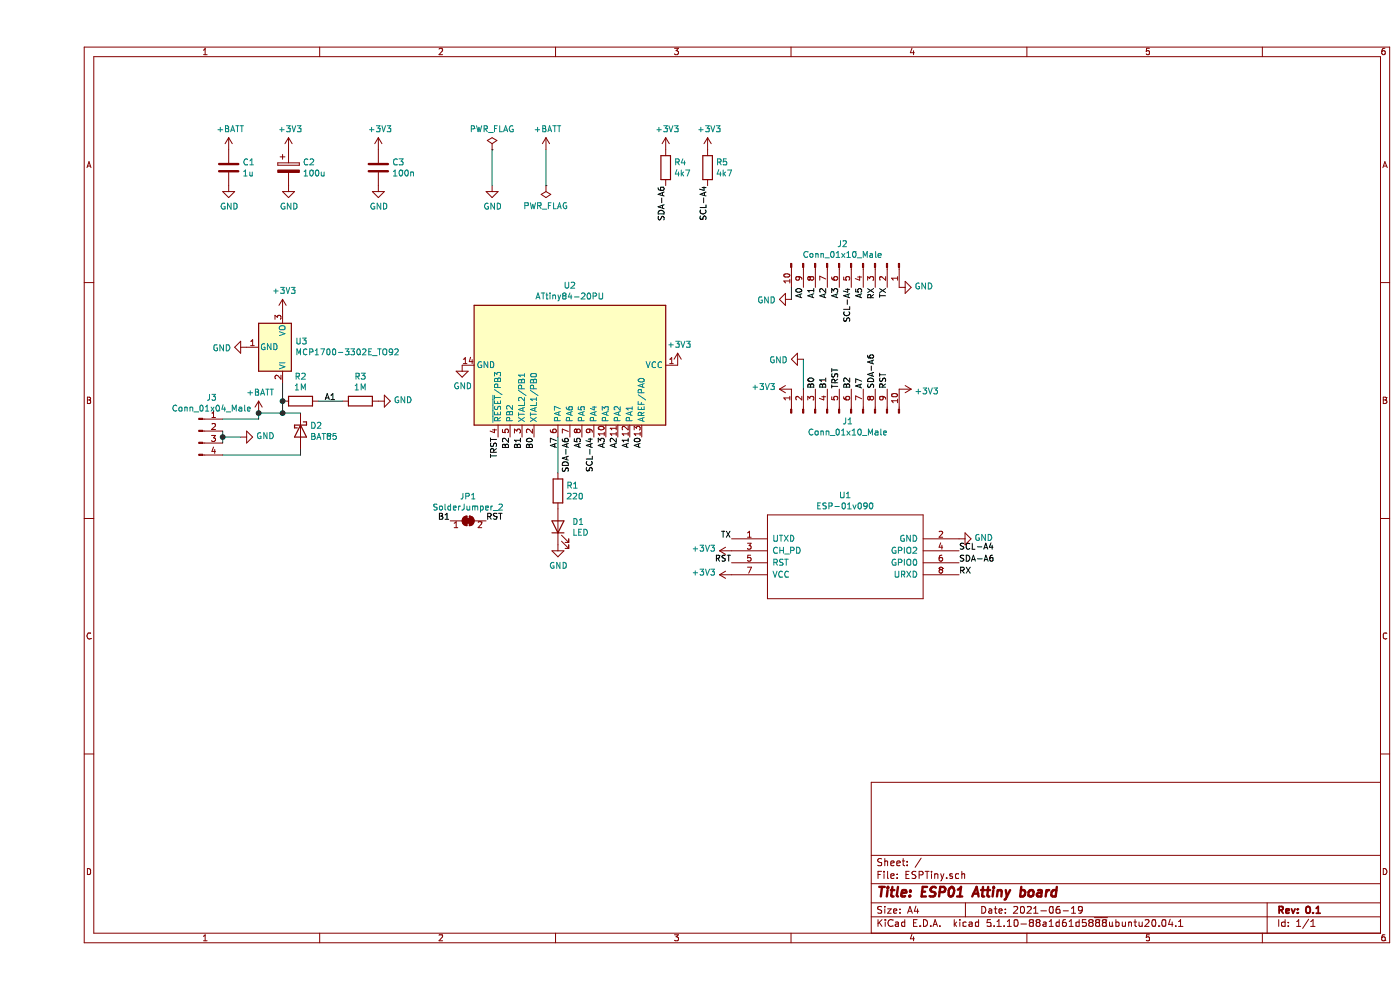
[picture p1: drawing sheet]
EESchema Schematic File Version 4
EELAYER 30 0
EELAYER END
$Descr A4 11693 8268
encoding utf-8
Sheet 1 1
Title "ESP01 Attiny board"
Date "2021-06-19"
Rev "0.1"
Comp ""
Comment1 ""
Comment2 ""
Comment3 ""
Comment4 ""
$EndDescr
$Comp
L ESP8266:ESP-01v090 U1
U 1 1
P 6750 4650
F 0 "U1" H 6750 5165 50  0000 C CNN
F 1 "ESP-01v090" H 6750 5074 50  0000 C CNN
F 2 "ESP8266:ESP-01" H 6750 4650 50  0001 C CNN
F 3 "http://l0l.org.uk/2014/12/esp8266-modules-hardware-guide-gotta-catch-em-all/" H 6750 4650 50  0001 C CNN
	1    6750 4650
	1    0    0    -1  
$EndComp
$Comp
L power:GND #PWR02
U 1 1
P 7700 4500
F 0 "#PWR02" H 7700 4250 50  0001 C CNN
F 1 "GND" V 7705 4372 50  0000 R CNN
F 2 "" H 7700 4500 50  0001 C CNN
F 3 "" H 7700 4500 50  0001 C CNN
	1    7700 4500
	0    -1   -1   0   
$EndComp
$Comp
L Connector:Conn_01x10_Male J1
U 1 1
P 6700 3450
F 0 "J1" V 6627 3378 50  0000 C CNN
F 1 "Conn_01x10_Male" V 6536 3378 50  0000 C CNN
F 2 "Connector_PinHeader_2.54mm:PinHeader_1x10_P2.54mm_Vertical" H 6700 3450 50  0001 C CNN
F 3 "~" H 6700 3450 50  0001 C CNN
	1    6700 3450
	0    -1   -1   0   
$EndComp
$Comp
L MCU_Microchip_ATtiny:ATtiny84-20PU U2
U 1 1
P 4450 3050
F 0 "U2" V 3783 3050 50  0000 C CNN
F 1 "ATtiny84-20PU" V 3874 3050 50  0000 C CNN
F 2 "Package_DIP:DIP-14_W7.62mm" H 4450 3050 50  0001 C CIN
F 3 "http://ww1.microchip.com/downloads/en/DeviceDoc/doc8006.pdf" H 4450 3050 50  0001 C CNN
	1    4450 3050
	0    1    1    0   
$EndComp
$Comp
L Diode:BAT85 D2
U 1 1
P 2200 3600
F 0 "D2" V 2154 3680 50  0000 L CNN
F 1 "BAT85" V 2245 3680 50  0000 L CNN
F 2 "Diode_THT:D_DO-35_SOD27_P2.54mm_Vertical_AnodeUp" H 2200 3425 50  0001 C CNN
F 3 "https://assets.nexperia.com/documents/data-sheet/BAT85.pdf" H 2200 3600 50  0001 C CNN
	1    2200 3600
	0    1    1    0   
$EndComp
$Comp
L Device:C C3
U 1 1
P 2850 1400
F 0 "C3" H 2965 1446 50  0000 L CNN
F 1 "100n" H 2965 1355 50  0000 L CNN
F 2 "Capacitor_THT:C_Disc_D3.8mm_W2.6mm_P2.50mm" H 2888 1250 50  0001 C CNN
F 3 "~" H 2850 1400 50  0001 C CNN
	1    2850 1400
	1    0    0    -1  
$EndComp
$Comp
L Device:CP C2
U 1 1
P 2100 1400
F 0 "C2" H 2218 1446 50  0000 L CNN
F 1 "100u" H 2218 1355 50  0000 L CNN
F 2 "Capacitor_THT:CP_Radial_Tantal_D4.5mm_P2.50mm" H 2138 1250 50  0001 C CNN
F 3 "~" H 2100 1400 50  0001 C CNN
	1    2100 1400
	1    0    0    -1  
$EndComp
$Comp
L Device:LED D1
U 1 1
P 4350 4400
F 0 "D1" V 4389 4282 50  0000 R CNN
F 1 "LED" V 4298 4282 50  0000 R CNN
F 2 "LED_THT:LED_D3.0mm" H 4350 4400 50  0001 C CNN
F 3 "~" H 4350 4400 50  0001 C CNN
	1    4350 4400
	0    -1   -1   0   
$EndComp
$Comp
L Device:R R1
U 1 1
P 4350 4100
F 0 "R1" H 4420 4146 50  0000 L CNN
F 1 "220" H 4420 4055 50  0000 L CNN
F 2 "Resistor_THT:R_Axial_DIN0207_L6.3mm_D2.5mm_P2.54mm_Vertical" V 4280 4100 50  0001 C CNN
F 3 "~" H 4350 4100 50  0001 C CNN
	1    4350 4100
	1    0    0    -1  
$EndComp
$Comp
L Connector:Conn_01x10_Male J2
U 1 1
P 6800 2200
F 0 "J2" V 6635 2128 50  0000 C CNN
F 1 "Conn_01x10_Male" V 6726 2128 50  0000 C CNN
F 2 "Connector_PinHeader_2.54mm:PinHeader_1x10_P2.54mm_Vertical" H 6800 2200 50  0001 C CNN
F 3 "~" H 6800 2200 50  0001 C CNN
	1    6800 2200
	0    1    1    0   
$EndComp
$Comp
L Regulator_Linear:MCP1700-3302E_TO92 U3
U 1 1
P 2050 2900
F 0 "U3" V 2096 2795 50  0000 R CNN
F 1 "MCP1700-3302E_TO92" V 2005 2795 50  0000 R CNN
F 2 "Package_TO_SOT_THT:TO-92_Inline" H 2050 2700 50  0001 C CIN
F 3 "http://ww1.microchip.com/downloads/en/DeviceDoc/20001826D.pdf" H 2050 2900 50  0001 C CNN
	1    2050 2900
	0    -1   -1   0   
$EndComp
$Comp
L Device:C C1
U 1 1
P 1600 1400
F 0 "C1" H 1715 1446 50  0000 L CNN
F 1 "1u" H 1715 1355 50  0000 L CNN
F 2 "Capacitor_THT:C_Disc_D3.8mm_W2.6mm_P2.50mm" H 1638 1250 50  0001 C CNN
F 3 "~" H 1600 1400 50  0001 C CNN
	1    1600 1400
	1    0    0    -1  
$EndComp
$Comp
L Connector:Conn_01x04_Male J3
U 1 1
P 1350 3600
F 0 "J3" H 1458 3881 50  0000 C CNN
F 1 "Conn_01x04_Male" H 1458 3790 50  0000 C CNN
F 2 "Connector_PinHeader_2.54mm:PinHeader_1x04_P2.54mm_Horizontal" H 1350 3600 50  0001 C CNN
F 3 "~" H 1350 3600 50  0001 C CNN
	1    1350 3600
	1    0    0    -1  
$EndComp
Wire Wire Line
	1550 3600 1550 3650
Wire Wire Line
	1550 3650 1700 3650
Connection ~ 1550 3650
Wire Wire Line
	1550 3650 1550 3700
$Comp
L power:GND #PWR0101
U 1 1
P 1700 3650
F 0 "#PWR0101" H 1700 3400 50  0001 C CNN
F 1 "GND" V 1705 3522 50  0000 R CNN
F 2 "" H 1700 3650 50  0001 C CNN
F 3 "" H 1700 3650 50  0001 C CNN
	1    1700 3650
	0    -1   -1   0   
$EndComp
Wire Wire Line
	1550 3800 2200 3800
Wire Wire Line
	2200 3800 2200 3750
Wire Wire Line
	2200 3450 2050 3450
Wire Wire Line
	1850 3450 1850 3500
Wire Wire Line
	1850 3500 1550 3500
$Comp
L power:+BATT #PWR0102
U 1 1
P 1850 3450
F 0 "#PWR0102" H 1850 3300 50  0001 C CNN
F 1 "+BATT" H 1865 3623 50  0000 C CNN
F 2 "" H 1850 3450 50  0001 C CNN
F 3 "" H 1850 3450 50  0001 C CNN
	1    1850 3450
	1    0    0    -1  
$EndComp
Connection ~ 1850 3450
Wire Wire Line
	2050 3200 2050 3350
Connection ~ 2050 3450
Wire Wire Line
	2050 3450 1850 3450
$Comp
L power:GND #PWR0103
U 1 1
P 1750 2900
F 0 "#PWR0103" H 1750 2650 50  0001 C CNN
F 1 "GND" V 1755 2772 50  0000 R CNN
F 2 "" H 1750 2900 50  0001 C CNN
F 3 "" H 1750 2900 50  0001 C CNN
	1    1750 2900
	0    1    1    0   
$EndComp
$Comp
L power:+3V3 #PWR0104
U 1 1
P 2050 2600
F 0 "#PWR0104" H 2050 2450 50  0001 C CNN
F 1 "+3V3" H 2065 2773 50  0000 C CNN
F 2 "" H 2050 2600 50  0001 C CNN
F 3 "" H 2050 2600 50  0001 C CNN
	1    2050 2600
	1    0    0    -1  
$EndComp
$Comp
L power:+3V3 #PWR0105
U 1 1
P 2100 1250
F 0 "#PWR0105" H 2100 1100 50  0001 C CNN
F 1 "+3V3" H 2115 1423 50  0000 C CNN
F 2 "" H 2100 1250 50  0001 C CNN
F 3 "" H 2100 1250 50  0001 C CNN
	1    2100 1250
	1    0    0    -1  
$EndComp
$Comp
L power:+3V3 #PWR0106
U 1 1
P 2850 1250
F 0 "#PWR0106" H 2850 1100 50  0001 C CNN
F 1 "+3V3" H 2865 1423 50  0000 C CNN
F 2 "" H 2850 1250 50  0001 C CNN
F 3 "" H 2850 1250 50  0001 C CNN
	1    2850 1250
	1    0    0    -1  
$EndComp
$Comp
L power:GND #PWR0107
U 1 1
P 2850 1550
F 0 "#PWR0107" H 2850 1300 50  0001 C CNN
F 1 "GND" H 2855 1377 50  0000 C CNN
F 2 "" H 2850 1550 50  0001 C CNN
F 3 "" H 2850 1550 50  0001 C CNN
	1    2850 1550
	1    0    0    -1  
$EndComp
$Comp
L power:GND #PWR0108
U 1 1
P 2100 1550
F 0 "#PWR0108" H 2100 1300 50  0001 C CNN
F 1 "GND" H 2105 1377 50  0000 C CNN
F 2 "" H 2100 1550 50  0001 C CNN
F 3 "" H 2100 1550 50  0001 C CNN
	1    2100 1550
	1    0    0    -1  
$EndComp
$Comp
L power:GND #PWR0109
U 1 1
P 1600 1550
F 0 "#PWR0109" H 1600 1300 50  0001 C CNN
F 1 "GND" H 1605 1377 50  0000 C CNN
F 2 "" H 1600 1550 50  0001 C CNN
F 3 "" H 1600 1550 50  0001 C CNN
	1    1600 1550
	1    0    0    -1  
$EndComp
$Comp
L power:+BATT #PWR0110
U 1 1
P 1600 1250
F 0 "#PWR0110" H 1600 1100 50  0001 C CNN
F 1 "+BATT" H 1615 1423 50  0000 C CNN
F 2 "" H 1600 1250 50  0001 C CNN
F 3 "" H 1600 1250 50  0001 C CNN
	1    1600 1250
	1    0    0    -1  
$EndComp
$Comp
L power:GND #PWR0111
U 1 1
P 4350 4550
F 0 "#PWR0111" H 4350 4300 50  0001 C CNN
F 1 "GND" H 4355 4377 50  0000 C CNN
F 2 "" H 4350 4550 50  0001 C CNN
F 3 "" H 4350 4550 50  0001 C CNN
	1    4350 4550
	1    0    0    -1  
$EndComp
$Comp
L power:GND #PWR0112
U 1 1
P 3800 1550
F 0 "#PWR0112" H 3800 1300 50  0001 C CNN
F 1 "GND" H 3805 1377 50  0000 C CNN
F 2 "" H 3800 1550 50  0001 C CNN
F 3 "" H 3800 1550 50  0001 C CNN
	1    3800 1550
	1    0    0    -1  
$EndComp
$Comp
L power:PWR_FLAG #FLG0101
U 1 1
P 3800 1250
F 0 "#FLG0101" H 3800 1325 50  0001 C CNN
F 1 "PWR_FLAG" H 3800 1423 50  0000 C CNN
F 2 "" H 3800 1250 50  0001 C CNN
F 3 "~" H 3800 1250 50  0001 C CNN
	1    3800 1250
	1    0    0    -1  
$EndComp
Wire Wire Line
	3800 1250 3800 1550
Text Label 3850 3650 3    50   ~ 0
TRST
Text Label 3950 3650 3    50   ~ 0
B2
Text Label 4050 3650 3    50   ~ 0
B1
Text Label 4150 3650 3    50   ~ 0
B0
Text Label 4350 3650 3    50   ~ 0
A7
Text Label 4450 3650 3    50   ~ 0
SDA-A6
Text Label 4550 3650 3    50   ~ 0
A5
Text Label 4650 3650 3    50   ~ 0
SCL-A4
Text Label 4750 3650 3    50   ~ 0
A3
Text Label 4850 3650 3    50   ~ 0
A2
Text Label 4950 3650 3    50   ~ 0
A1
Text Label 5050 3650 3    50   ~ 0
A0
$Comp
L power:+3V3 #PWR0114
U 1 1
P 5350 3050
F 0 "#PWR0114" H 5350 2900 50  0001 C CNN
F 1 "+3V3" H 5365 3223 50  0000 C CNN
F 2 "" H 5350 3050 50  0001 C CNN
F 3 "" H 5350 3050 50  0001 C CNN
	1    5350 3050
	1    0    0    -1  
$EndComp
$Comp
L power:GND #PWR0115
U 1 1
P 3550 3050
F 0 "#PWR0115" H 3550 2800 50  0001 C CNN
F 1 "GND" H 3555 2877 50  0000 C CNN
F 2 "" H 3550 3050 50  0001 C CNN
F 3 "" H 3550 3050 50  0001 C CNN
	1    3550 3050
	1    0    0    -1  
$EndComp
Wire Wire Line
	4350 3650 4350 3950
Text Label 7700 4700 0    50   ~ 0
SDA-A6
Text Label 7700 4600 0    50   ~ 0
SCL-A4
$Comp
L power:+3V3 #PWR0116
U 1 1
P 5800 4800
F 0 "#PWR0116" H 5800 4650 50  0001 C CNN
F 1 "+3V3" V 5815 4928 50  0000 L CNN
F 2 "" H 5800 4800 50  0001 C CNN
F 3 "" H 5800 4800 50  0001 C CNN
	1    5800 4800
	0    -1   -1   0   
$EndComp
Text Label 5800 4500 2    50   ~ 0
TX
Text Label 5800 4700 2    50   ~ 0
RST
Text Label 7700 4800 0    50   ~ 0
RX
$Comp
L power:+3V3 #PWR0118
U 1 1
P 7200 3250
F 0 "#PWR0118" H 7200 3100 50  0001 C CNN
F 1 "+3V3" V 7215 3378 50  0000 L CNN
F 2 "" H 7200 3250 50  0001 C CNN
F 3 "" H 7200 3250 50  0001 C CNN
	1    7200 3250
	0    1    1    0   
$EndComp
$Comp
L power:GND #PWR0119
U 1 1
P 7200 2400
F 0 "#PWR0119" H 7200 2150 50  0001 C CNN
F 1 "GND" V 7205 2272 50  0000 R CNN
F 2 "" H 7200 2400 50  0001 C CNN
F 3 "" H 7200 2400 50  0001 C CNN
	1    7200 2400
	0    -1   -1   0   
$EndComp
Text Label 7100 3250 1    50   ~ 0
RST
Text Label 7000 2400 3    50   ~ 0
RX
Text Label 7100 2400 3    50   ~ 0
TX
Text Label 6800 2400 3    50   ~ 0
SCL-A4
Text Label 7000 3250 1    50   ~ 0
SDA-A6
Text Label 6400 2400 3    50   ~ 0
A0
Text Label 6500 2400 3    50   ~ 0
A1
Text Label 6600 2400 3    50   ~ 0
A2
Text Label 6700 2400 3    50   ~ 0
A3
Text Label 6900 2400 3    50   ~ 0
A5
Text Label 6500 3250 1    50   ~ 0
B0
Text Label 6600 3250 1    50   ~ 0
B1
Text Label 6800 3250 1    50   ~ 0
B2
Text Label 6700 3250 1    50   ~ 0
TRST
Text Label 6900 3250 1    50   ~ 0
A7
$Comp
L power:GND #PWR0120
U 1 1
P 6300 2500
F 0 "#PWR0120" H 6300 2250 50  0001 C CNN
F 1 "GND" V 6305 2372 50  0000 R CNN
F 2 "" H 6300 2500 50  0001 C CNN
F 3 "" H 6300 2500 50  0001 C CNN
	1    6300 2500
	0    1    1    0   
$EndComp
$Comp
L power:+3V3 #PWR0121
U 1 1
P 6300 3250
F 0 "#PWR0121" H 6300 3100 50  0001 C CNN
F 1 "+3V3" V 6315 3378 50  0000 L CNN
F 2 "" H 6300 3250 50  0001 C CNN
F 3 "" H 6300 3250 50  0001 C CNN
	1    6300 3250
	0    -1   -1   0   
$EndComp
$Comp
L power:GND #PWR0122
U 1 1
P 6400 3000
F 0 "#PWR0122" H 6400 2750 50  0001 C CNN
F 1 "GND" V 6405 2872 50  0000 R CNN
F 2 "" H 6400 3000 50  0001 C CNN
F 3 "" H 6400 3000 50  0001 C CNN
	1    6400 3000
	0    1    1    0   
$EndComp
Wire Wire Line
	6300 2400 6300 2500
Wire Wire Line
	6400 3000 6400 3250
$Comp
L power:PWR_FLAG #FLG0103
U 1 1
P 4250 1550
F 0 "#FLG0103" H 4250 1625 50  0001 C CNN
F 1 "PWR_FLAG" H 4250 1723 50  0000 C CNN
F 2 "" H 4250 1550 50  0001 C CNN
F 3 "~" H 4250 1550 50  0001 C CNN
	1    4250 1550
	-1   0    0    1   
$EndComp
$Comp
L power:+BATT #PWR0123
U 1 1
P 4250 1250
F 0 "#PWR0123" H 4250 1100 50  0001 C CNN
F 1 "+BATT" H 4265 1423 50  0000 C CNN
F 2 "" H 4250 1250 50  0001 C CNN
F 3 "" H 4250 1250 50  0001 C CNN
	1    4250 1250
	1    0    0    -1  
$EndComp
Wire Wire Line
	4250 1250 4250 1550
$Comp
L Device:R R2
U 1 1
P 2200 3350
F 0 "R2" V 1993 3350 50  0000 C CNN
F 1 "1M" V 2084 3350 50  0000 C CNN
F 2 "Resistor_THT:R_Axial_DIN0207_L6.3mm_D2.5mm_P2.54mm_Vertical" V 2130 3350 50  0001 C CNN
F 3 "~" H 2200 3350 50  0001 C CNN
	1    2200 3350
	0    1    1    0   
$EndComp
Connection ~ 2050 3350
Wire Wire Line
	2050 3350 2050 3450
$Comp
L Device:R R3
U 1 1
P 2700 3350
F 0 "R3" V 2493 3350 50  0000 C CNN
F 1 "1M" V 2584 3350 50  0000 C CNN
F 2 "Resistor_THT:R_Axial_DIN0207_L6.3mm_D2.5mm_P2.54mm_Vertical" V 2630 3350 50  0001 C CNN
F 3 "~" H 2700 3350 50  0001 C CNN
	1    2700 3350
	0    1    1    0   
$EndComp
$Comp
L power:GND #PWR01
U 1 1
P 2850 3350
F 0 "#PWR01" H 2850 3100 50  0001 C CNN
F 1 "GND" V 2855 3222 50  0000 R CNN
F 2 "" H 2850 3350 50  0001 C CNN
F 3 "" H 2850 3350 50  0001 C CNN
	1    2850 3350
	0    -1   -1   0   
$EndComp
Text Label 2400 3350 0    50   ~ 0
A1
Wire Wire Line
	2350 3350 2550 3350
$Comp
L power:+3V3 #PWR05
U 1 1
P 5800 4600
F 0 "#PWR05" H 5800 4450 50  0001 C CNN
F 1 "+3V3" V 5815 4728 50  0000 L CNN
F 2 "" H 5800 4600 50  0001 C CNN
F 3 "" H 5800 4600 50  0001 C CNN
	1    5800 4600
	0    -1   -1   0   
$EndComp
$Comp
L power:+3V3 #PWR03
U 1 1
P 5250 1250
F 0 "#PWR03" H 5250 1100 50  0001 C CNN
F 1 "+3V3" H 5265 1423 50  0000 C CNN
F 2 "" H 5250 1250 50  0001 C CNN
F 3 "" H 5250 1250 50  0001 C CNN
	1    5250 1250
	1    0    0    -1  
$EndComp
$Comp
L Device:R R4
U 1 1
P 5250 1400
F 0 "R4" H 5320 1446 50  0000 L CNN
F 1 "4k7" H 5320 1355 50  0000 L CNN
F 2 "Resistor_THT:R_Axial_DIN0207_L6.3mm_D2.5mm_P2.54mm_Vertical" V 5180 1400 50  0001 C CNN
F 3 "~" H 5250 1400 50  0001 C CNN
	1    5250 1400
	1    0    0    -1  
$EndComp
Text Label 5250 1550 3    50   ~ 0
SDA-A6
$Comp
L power:+3V3 #PWR04
U 1 1
P 5600 1250
F 0 "#PWR04" H 5600 1100 50  0001 C CNN
F 1 "+3V3" H 5615 1423 50  0000 C CNN
F 2 "" H 5600 1250 50  0001 C CNN
F 3 "" H 5600 1250 50  0001 C CNN
	1    5600 1250
	1    0    0    -1  
$EndComp
$Comp
L Device:R R5
U 1 1
P 5600 1400
F 0 "R5" H 5670 1446 50  0000 L CNN
F 1 "4k7" H 5670 1355 50  0000 L CNN
F 2 "Resistor_THT:R_Axial_DIN0207_L6.3mm_D2.5mm_P2.54mm_Vertical" V 5530 1400 50  0001 C CNN
F 3 "~" H 5600 1400 50  0001 C CNN
	1    5600 1400
	1    0    0    -1  
$EndComp
Text Label 5600 1550 3    50   ~ 0
SCL-A4
$Comp
L Jumper:SolderJumper_2_Bridged JP1
U 1 1
P 3600 4350
F 0 "JP1" H 3600 4555 50  0000 C CNN
F 1 "SolderJumper_2" H 3600 4464 50  0000 C CNN
F 2 "Jumper:SolderJumper-2_P1.3mm_Bridged_RoundedPad1.0x1.5mm" H 3600 4350 50  0001 C CNN
F 3 "~" H 3600 4350 50  0001 C CNN
	1    3600 4350
	1    0    0    -1  
$EndComp
Text Label 3450 4350 2    50   ~ 0
B1
Text Label 3750 4350 0    50   ~ 0
RST
$EndSCHEMATC
